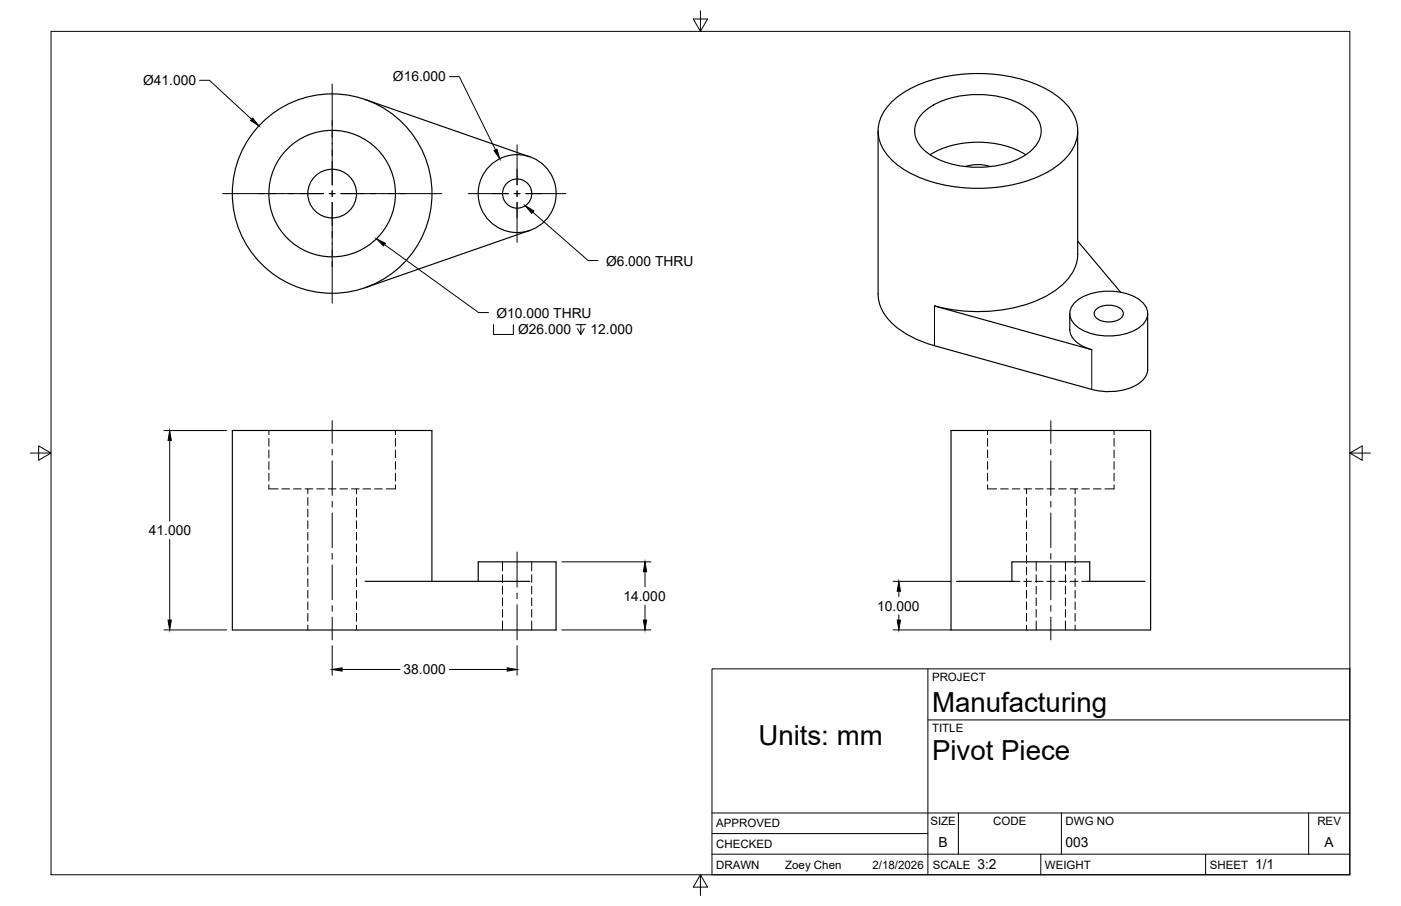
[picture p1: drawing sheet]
<svg xmlns="http://www.w3.org/2000/svg" width="432mm" height="279mm" viewBox="0 0 432 279" stroke-linecap="round" stroke-linejoin="round" font-family="sans-serif">
<!-- layer: Hidden -->
<g fill="none" stroke="#000" stroke-width=".31">
<path d="M82.9 132.8v1.2M82.9 135.2v2.4M82.9 138.8v2.4M121.9 132.8v1.2M121.9 135.2v2.4M121.9 138.8v2.4M304.4 132.8v1.2M304.4 135.2v2.4M304.4 138.8v2.4M343.4 132.8v1.2M343.4 135.2v2.4M343.4 138.8v2.4"/>
<path d="M82.9 149.5v1.3h2.8M82.9 142.4v2.3M82.9 145.9v2.4M86.9 150.8h2.4M90.5 150.8h2.3M94 150.8h2.4M94.9 150.8v1.5M94.9 153.5v2.4M94.9 157v2.4M97.6 150.8h2.4M101.2 150.8h2.3M104.8 150.8h2.3"/>
<path d="M108.3 150.8h2.4M109.9 150.8v1.5M109.9 153.5v2.4M109.9 157v2.4M111.9 150.8h2.4M115.5 150.8h2.4M121.9 149.5v1.3h-2.9M121.9 142.4v2.3M121.9 145.9v2.4M304.4 149.5v1.3h2.8M304.4 142.4v2.3M304.4 145.9v2.4"/>
<path d="M308.4 150.8h2.4M312 150.8h2.3M315.5 150.8h2.4M316.4 150.8v1.5M316.4 153.5v2.4M316.4 157v2.4M319.1 150.8h2.4M322.7 150.8h2.4M326.3 150.8h2.3M329.8 150.8h2.4M331.4 150.8v1.5M331.4 153.5v2.4"/>
<path d="M331.4 157v2.4M333.4 150.8h2.4M337 150.8h2.3M343.4 149.5v1.3h-2.8M343.4 142.4v2.3M343.4 145.9v2.4M94.9 160.6v2.4M94.9 164.2v2.4M94.9 167.8v2.3M94.9 171.3v2.4M94.9 174.9v2.4M94.9 178.5v2.4"/>
<path d="M109.9 160.6v2.4M109.9 164.2v2.4M109.9 167.8v2.3M109.9 171.3v2.4M109.9 174.9v2.4M109.9 178.5v2.4M154.9 173.3v2.7M154.9 177.2v2.4M163.9 173.3v2.7M163.9 177.2v2.4M312.5 179.3h1.8M315.5 179.3h2.4"/>
<path d="M316.4 160.6v2.4M316.4 164.2v2.4M316.4 167.8v2.3M316.4 171.3v2.4M316.4 174.9v2.4M316.4 178.5v2.4M319.1 179.3h2.4M319.4 173.3v2.7M319.4 177.2v2.4M322.7 179.3h2.4M326.3 179.3h2.3M328.4 173.3v2.7"/>
<path d="M328.4 177.2v2.4M329.8 179.3h2.4M331.4 160.6v2.4M331.4 164.2v2.4M331.4 167.8v2.3M331.4 171.3v2.4M331.4 174.9v2.4M331.4 178.5v2.4M333.4 179.3h1.8M94.9 182.1v2.3M94.9 185.6v2.4M94.9 189.2v2.4"/>
<path d="M94.9 192.8v1.5M109.9 182.1v2.3M109.9 185.6v2.4M109.9 189.2v2.4M109.9 192.8v1.5M154.9 180.8v2.4M154.9 184.4v2.4M154.9 188v2.3M154.9 191.5v2.8M163.9 180.8v2.4M163.9 184.4v2.4M163.9 188v2.3"/>
<path d="M163.9 191.5v2.8M316.4 182.1v2.3M316.4 185.6v2.4M316.4 189.2v2.4M316.4 192.8v1.5M319.4 180.8v2.4M319.4 184.4v2.4M319.4 188v2.3M319.4 191.5v2.8M328.4 180.8v2.4M328.4 184.4v2.4M328.4 188v2.3"/>
<path d="M328.4 191.5v2.8M331.4 182.1v2.3M331.4 185.6v2.4M331.4 189.2v2.4M331.4 192.8v1.5"/>
</g>
<!-- layer: Visible -->
<g fill="none" stroke="#000" stroke-width=".36">
<path d="M112.5 30.7l50.8 17.7M274.9 31.4a35.5 35.5 0 0 1 20.9-8.4 45.4 45.4 0 0 1 29.2 6 14.1 14.1 0 0 1 7.1 12.1 14.6 14.6 0 0 1-7.1 10.7 45.9 45.9 0 0 1-31.4 5.7 34.6 34.6 0 0 1-18.7-8.2 11.6 11.6 0 0 1 0-17.9zM285 34.3a27.2 27.2 0 0 1 20.8-4.9 21.8 21.8 0 0 1 13.1 5.9 7.4 7.4 0 0 1-1.1 11.1 27.2 27.2 0 0 1-20.8 4.9 21.8 21.8 0 0 1-13-5.9 7.4 7.4 0 0 1 1-11.1zM270.6 40.4v50.3a14.3 14.3 0 0 0 7.2 11.4l4.7 2.5 5.5 2 48.5 13.5a18.2 18.2 0 0 0 15.1-2.3l1.2-1.2a4.5 4.5 0 0 0 .9-2.7v-17.2M286.7 47.7a30 30 0 0 1 29.4 0M297.6 51.4a12.4 12.4 0 0 1 7.7 0M332.1 40.4v38M163.3 71l-50.8 17.8M332.1 74.4l13.3 15.7M332.2 78.4a14 14 0 0 1-6.7 11 44.3 44.3 0 0 1-28.7 6.5l-5.4-.8-3.4-.8M288 94.4l48.5 13.4M329.7 96.7v4.9a6.5 6.5 0 0 0 4.5 5.4l2.3 .8"/>
<path d="M331.3 93.3a17.3 17.3 0 0 1 15.3-2.9 8.9 8.9 0 0 1 7 5.4 5.4 5.4 0 0 1-3.4 5.8 18.4 18.4 0 0 1-18-.7 4.7 4.7 0 0 1-.9-7.6zM338 95.3a6.4 6.4 0 0 1 7.9 .4 1.88 1.88 0 0 1-1 2.8 6.4 6.4 0 0 1-7.3-.8 1.69 1.69 0 0 1 .4-2.4zM293.1 132.8h61.5v61.5h-61.5zM112.5 179.3h50.8M133.1 179.3v-46.5h-61.5v61.5h99.8v-21h-24v6M294.8 179.3h17.7M311.9 179.3v-6h24v6M335.2 179.3h17.7"/>
<circle cx="102.4" cy="59.7" r="7.5"/>
<circle cx="102.4" cy="59.7" r="19.5"/>
<circle cx="102.4" cy="59.7" r="30.8"/>
<circle cx="159.4" cy="59.7" r="12"/>
<circle cx="159.4" cy="59.7" r="4.5"/>
</g>
<!-- layer: Visible Narrow -->
<path d="M288 94.4v12.2M336.5 107.8v12.3" fill="none" stroke="#000" stroke-width=".31"/>
<!-- layer: Border -->
<path d="M15.7 9.7h400.3v260.1h-400.3zM215.9 3.3v6.4l-2.2-3.8h4.4l-2.2 3.8M9.4 139.7h6.3l-3.8-2.2v4.4l3.8-2.2M416 139.7l3.8 2.2v-4.4l-3.8 2.2h6.4M215.9 269.8l2.2 3.8h-4.4l2.2-3.8v6.3" fill="none" stroke="#000" stroke-width=".31"/>
<!-- layer: Titleblock -->
<path d="M219.4 206.3h196.6v63.5h-196.6zM286 206.3v63.5M286 222h130M219.4 257.1h66.6M219.4 250.7h196.6M295.4 250.7v12.7M327.1 250.7v12.7M403.3 250.7v12.7M219.4 263.4h196.6M320.8 263.4v6.4M371.6 263.4v6.4" fill="none" stroke="#000" stroke-width=".31"/>
<!-- layer: Smart Centers -->
<g fill="none" stroke="#000" stroke-width=".31">
<path d="M102.4 25.9v31.1M68.6 59.7h31.1M101.5 59.7h1.8M102.4 58.8v1.8M105.1 59.7h31.1M144.3 59.7h12.4M158.5 59.7h1.8M159.4 44.7v12.3M159.4 58.8v1.8M162.1 59.7h12.3M102.4 62.4v31.1M159.4 62.4v12.4"/>
<path d="M102.4 129.7v7M102.4 138.5v1.8M323.9 129.7v7M323.9 138.5v1.8M102.4 142.1v10.7M102.4 154.6v1.8M102.4 158.2v10.7M323.9 142.1v10.7M323.9 154.6v1.8M323.9 158.2v10.7M102.4 170.7v1.8M102.4 174.2v10.8"/>
<path d="M159.4 170.2v10.9M323.9 170.7v1.8M323.9 174.2v10.8M102.4 186.7v1.8M102.4 190.3v7M159.4 182.9v1.8M159.4 186.5v10.8M323.9 186.7v1.8M323.9 190.3v7"/>
</g>
<!-- layer: FD_Dimensions -->
<g fill="none" stroke="#000" stroke-width=".31">
<path d="M61.5 24.8h3l13.1 12M138.5 23.6h3.1l11.1 22.6M50.5 132.8h19.3M52.3 135.8v24.9M52.3 166.3v24.9M173.1 173.3h27.5M198.8 176.3v4.7M275.3 179.3h17.8M50.5 194.3h19.3M102.4 199.1v9.1M159.4 199.1v9.1M173.1 194.3h27.5"/>
<path d="M198.8 186.6v4.6M275.3 194.3h17.8M277 182.3v1.6M277 189.6v1.6M105.4 206.5h17.9M138.5 206.5h17.8"/>
</g>
<path d="M77.9 36.4l1.9 2.4-2.6-1.7zM152.3 46.4l.9-.4 .9 3zM52.3 132.8l.5 3h-1zM198.8 173.3l.5 3h-1zM51.8 191.2h1l-.5 3.1zM198.3 191.2h1l-.5 3.1zM277 179.3l.5 3h-1zM276.5 191.2h1l-.5 3.1zM102.4 206.5l3-.5v1zM156.3 206l3.1 .5-3.1 .5z" fill="#000" stroke="#000" stroke-width=".31"/>
<!-- layer: Hole Notes -->
<path d="M118.5 75.4l29 21h3.1M164.2 65.4l17.1 14.9h3M152.1 100.1v3h6.1v-3M177.5 100.1h3.1M179 100.1v3l-1-1.8M180.1 101.3l-1.1 1.8" fill="none" stroke="#000" stroke-width=".31"/>
<path d="M116 73.6l2.8 1.4-.6 .8zM161.9 63.4l2.6 1.6-.6 .8z" fill="#000" stroke="#000" stroke-width=".31"/>
<g font-size="8.5">
<text x="287.3" y="219.5">Manufacturing</text>
<text x="233.7" y="229.8">Units: mm</text>
<text x="287.3" y="234.5">Pivot Piece</text>
</g>
<g font-size="4.3">
<text x="44.1" y="26.2">Ø41.000</text>
<text x="121.1" y="25.1">Ø16.000</text>
<text x="186.8" y="81.9">Ø6.000 THRU</text>
<text x="153" y="98">Ø10.000 THRU</text>
<text x="159.7" y="103.1">Ø26.000</text>
<text x="182" y="103.1">12.000</text>
<text x="45.9" y="165">41.000</text>
<text x="192.2" y="185.3">14.000</text>
<text x="270.4" y="188.3">10.000</text>
<text x="124.4" y="208">38.000</text>
<text x="289.3" y="261.2">B</text>
<text x="328.4" y="261.2">003</text>
<text x="408.2" y="261.2">A</text>
<text x="301.2" y="268.1">3:2</text>
<text x="386.8" y="268.1">1/1</text>
</g>
<g font-size="3.5">
<text x="287.3" y="210.1">PROJECT</text>
<text x="287.3" y="225.8">TITLE</text>
<text x="220.7" y="255.2">APPROVED</text>
<text x="286.7" y="254.5">SIZE</text>
<text x="306.1" y="254.5">CODE</text>
<text x="328.4" y="254.5">DWG NO</text>
<text x="406" y="254.5">REV</text>
<text x="220.7" y="261.5">CHECKED</text>
<text x="220.7" y="267.9">DRAWN</text>
<text x="242" y="267.9">Zoey Chen</text>
<text x="268.9" y="267.9">2/18/2026</text>
<text x="287.5" y="267.9">SCALE</text>
<text x="322.1" y="267.9">WEIGHT</text>
<text x="372.9" y="267.9">SHEET</text>
</g>
</svg>
